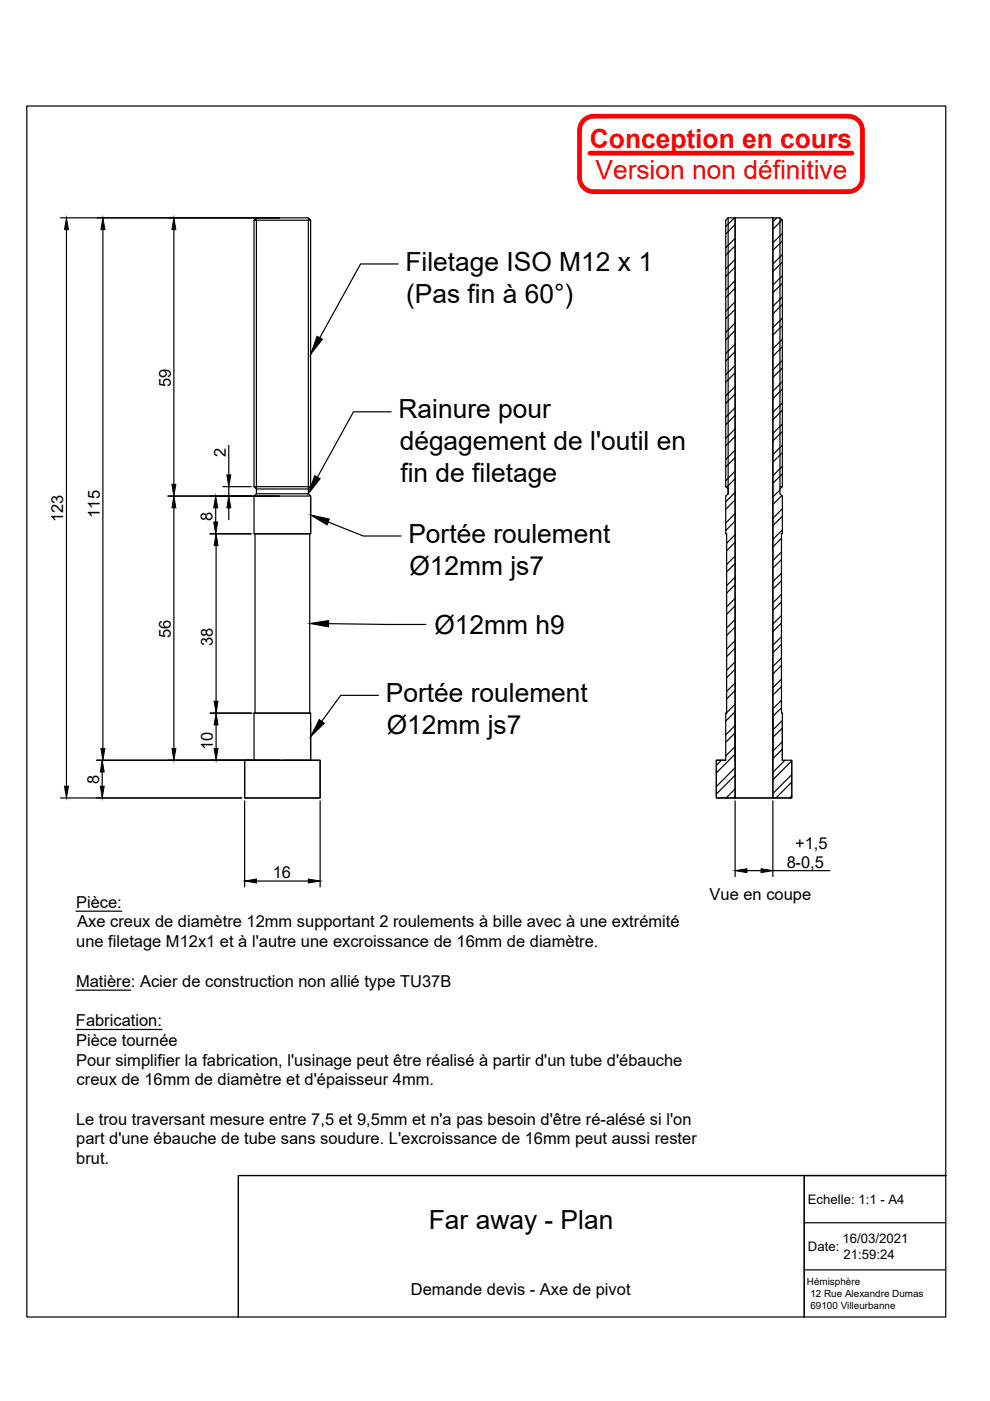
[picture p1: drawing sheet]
<svg xmlns="http://www.w3.org/2000/svg" width="210mm" height="297mm" viewBox="0 0 210 297" stroke-linecap="round" stroke-linejoin="round" font-family="sans-serif">
<g fill="none" stroke="#000" stroke-width=".25">
<path d="M53.9 46.7v56.5h.5M54.4 46.2l-.5 .5h12M54.4 46.2h11M54.4 46.2v57.5M65.9 46.7l-.5-.5v58.5M65.9 46.7v56.5h-.5M154.4 46.2h11M154.4 46.2l-.5 .5v56.5h.5M154.4 46.2v58.5M53.9 105.2h12v8h-12zM54.1 113.2v38M65.9 105.2v8h-12"/>
<path d="M65.9 113.2h-.2v38M154.1 113.2v38M165.4 103.2h.5v-56.5l-.5-.5v58.5M165.9 105.2v8h-.2v38M53.9 151.2h12v10h-12zM53.9 151.2h12M65.9 153.2v8M165.9 153.2v8M51.9 161.2h16v8h-16zM53.9 161.2h-2v8h16v-8h-8M153.9 161.2h-2v8h16v-8"/>
</g>
<g fill="none" stroke="#000" stroke-width=".25">
<path d="M12.8 46.2h46.4M14.1 48.7v118M21.8 48.7v110M36.9 48.7v54M84.4 56h-8l-8.6 15.6M155.7 46.2l-1.8 1.8M155.9 47.6l-2 2M155.9 52.1l-2 2M155.9 50.5l-2 2M155.9 56.6l-2 2M155.9 55l-2 2M155.9 59.5l-2 2"/>
<path d="M164.7 46.2l-.8 .8M165.8 46.6l-1.9 2M165.9 51.1l-2 2M165.9 55.6l-2 2M165.9 49.5l-2 2M165.9 54l-2 2M165.9 58.5l-2 2M155.9 61.1l-2 2M155.9 65.6l-2 2M155.9 70.1l-2 2M155.9 74.5l-2 2.1M155.9 79l-2 2"/>
<path d="M155.9 64l-2 2M155.9 68.5l-2 2M155.9 73l-2 2M155.9 77.4l-2 2.1M165.9 60.1l-2 2M165.9 64.6l-2 1.9M165.9 69l-2 2M165.9 73.5l-2 2M165.9 78l-2 2M165.9 63l-2 2M165.9 67.5l-2 1.9M165.9 71.9l-2 2.1"/>
<path d="M165.9 76.4l-2 2M48.5 94.4v6.3M82.9 87.3h-8l-7.6 13.9M155.9 83.5l-2 2M155.9 88l-2 2M155.9 92.5l-2 2M155.9 97l-2 2M155.9 82l-2 1.9M155.9 86.4l-2 2M155.9 90.9l-2 2M155.9 95.4l-2 2M155.9 99.9l-2 2"/>
<path d="M165.9 96l-2 2M165.9 94.4l-2 2M165.9 98.9l-2 2M165.9 82.5l-2 2M165.9 87l-2 2M165.9 91.5l-2 2M165.9 80.9l-2 2M165.9 85.4l-2 2M165.9 89.9l-2 2M35.6 105.2h23.6M36.9 107.7v51M44.5 113.2h8.7"/>
<path d="M45.7 107.7v3M45.8 115.7v33M47.3 103.2h5.9M48.5 103.2v2M48.5 107.7v2.5M53.9 103.2h12l-.5 .5h-11zM54.4 103.7v1M54.4 104.7l-.5 .5M54.4 104.7h11l.5 .5M69.6 110.7l7.4 2.9h8M153.9 103.2l.5 .5v1l-.5 .5v8h.2M155.9 101.5l-1.7 1.7"/>
<path d="M155.9 106l-2 2M155.9 110.5l-2 2M155.9 115l-1.8 1.8M155.9 119.5l-1.8 1.8M155.9 104.4l-2 2M155.9 108.9l-2 2M155.9 113.4l-1.8 1.8M155.9 117.9l-1.8 1.8M165.4 103.9l-1.5 1.5M165.4 104.7l.5 .5M165.7 114.2l-1.8 1.8M165.7 118.6l-1.8 1.8"/>
<path d="M165.7 117.1l-1.8 1.8M165.8 105.1l-1.9 1.9M165.9 100.5l-2 2M165.9 109.5l-2 2M165.9 107.9l-2 2M165.9 112.4l-2 2M165.9 103.2l-.5 .5M69.7 132.2l20.6 .2M155.9 124l-1.8 1.8M155.9 128.4l-1.8 1.8M155.9 132.9l-1.8 1.8M155.9 137.4l-1.8 1.8"/>
<path d="M155.9 122.4l-1.8 1.8M155.9 126.9l-1.8 1.8M155.9 131.3l-1.8 1.8M155.9 135.8l-1.8 1.8M165.7 123.1l-1.8 1.8M165.7 127.6l-1.8 1.8M165.7 132.1l-1.8 1.8M165.7 136.6l-1.8 1.8M165.7 121.5l-1.8 1.8M165.7 126l-1.8 1.8M165.7 130.5l-1.8 1.8M165.7 135l-1.8 1.8"/>
<path d="M165.7 139.5l-1.8 1.8M44.6 151.2h8.8M45.8 153.7v5M80.2 147.4h-8l-4 5.6M154 151.2l-.1 .1M154.1 151.2h-.2v10h-2v8h4v-123v123h8v-123v123h4v-8h-2v-10h-.2M155.9 141.9l-1.8 1.8M155.9 146.4l-1.8 1.8M155.9 150.9l-2 2M155.9 155.4l-2 2M155.9 159.9l-4 4M155.9 140.3l-1.8 1.8"/>
<path d="M155.9 144.8l-1.8 1.8M155.9 149.3l-1.8 1.8M155.9 153.8l-2 2M155.9 158.3l-2 2M155.9 151.2v10M165.7 141.1l-1.8 1.8M165.7 145.6l-1.8 1.8M165.7 150.1l-1.8 1.8M165.7 144l-1.8 1.8M165.7 148.5l-1.8 1.8M165.9 154.3l-2 2.1M165.9 158.9l-2 1.9"/>
<path d="M165.9 152.8l-2 2M165.9 157.3l-2 2M12.8 169.2h38.4M20.4 161.2h38.8M21.7 163.7v3M51.9 169.8v18.2M67.9 169.8v18.2M153 161.2l-1.1 1.1M155.9 164.4l-4 4M155.9 168.8l-.4 .4M155.9 162.8l-4 4M155.9 167.3l-1.9 1.9"/>
<path d="M155.9 169.8v16M163.9 169.8v16M166.4 161.2l-2.5 2.5M167.9 161.3l-4 4M167.9 165.8l-3.4 3.4M167.9 164.2l-4 4M167.9 168.7l-.5 .5M54.4 186.8h11M158.4 184.6h3M163.9 184.6h12.1"/>
</g>
<!-- layer: 99 Cartouche -->
<path d="M5.7 22.5h194.8v226.7h-150v30h-44.8zM50.5 249.2h150v30h-150zM170.5 249.2v30v-30h30M170.5 259.2h30M170.5 269.2h30" fill="none" stroke="#000" stroke-width=".25"/>
<path d="M122.9 27.6v10a2.99 2.99 0 0 0 3 3h54a2.99 2.99 0 0 0 3-3v-10M122.9 27.6a2.99 2.99 0 0 1 3-3h54a2.99 2.99 0 0 1 3 3M125.1 32.5h55.6" fill="none" stroke="#f00" stroke-width=".99"/>
<!-- layer: 0 -->
<path d="M16.1 193.2h9.7M16.1 218.3h18.2M16.1 209.9h11.7" fill="none" stroke="#000" stroke-width=".25"/>
<g fill="#000" stroke="#000" stroke-width=".21">
<path d="M14.1 46.2l.4 2.5h-.8zM21.8 46.2l.4 2.5h-.8zM36.9 46.2l.4 2.5h-.9zM67.2 71.3l1.2 .6-2.5 3.2zM36.4 102.7h.9l-.4 2.5zM36.9 105.2l.4 2.5h-.8zM45.3 110.7h.9l-.5 2.5zM45.7 105.2l.5 2.5h-.9zM45.8 113.2l.4 2.5h-.8zM48.5 105.2l.4 2.5h-.8zM48.1 100.7h.8l-.4 2.5zM66.7 100.9l1.2 .6-2.5 3.2z"/>
<path d="M65.9 109.2l3.9 .8-.5 1.3zM65.7 132.2l4-.6v1.3zM21.4 158.7h.8l-.4 2.5zM36.5 158.7h.8l-.4 2.5zM45.8 151.2l.4 2.5h-.8zM45.4 158.7h.8l-.4 2.5zM45.4 148.7h.8l-.4 2.5zM67.7 152.5l1.1 .8-2.9 2.9zM13.7 166.7h.8l-.4 2.5zM21.7 161.2l.4 2.5h-.8zM21.3 166.7h.8l-.4 2.5zM51.9 186.8l2.5-.4v.8z"/>
<path d="M65.4 186.4l2.5 .4-2.5 .4zM155.9 184.6l2.5-.4v.8zM161.4 184.2l2.5 .4-2.5 .4z"/>
</g>
<g font-size="5.6" fill="#f00">
<text x="125.1" y="31.3">Conception en cours</text>
<text x="126.3" y="38">Version non définitive</text>
</g>
<g font-size="5.6">
<text x="86" y="57.4">Filetage ISO M12 x 1</text>
<text x="86.1" y="64.2">(Pas fin à 60°)</text>
<text x="84.5" y="88.7">Rainure pour</text>
<text x="84.7" y="95.4">dégagement de l'outil en</text>
<text x="84.9" y="102.2">fin de filetage</text>
<text x="86.6" y="115.1">Portée roulement</text>
<text x="86.8" y="121.9">Ø12mm js7</text>
<text x="92.1" y="134.5">Ø12mm h9</text>
<text x="81.8" y="148.8">Portée roulement</text>
<text x="82" y="155.7">Ø12mm js7</text>
<text x="90.9" y="260.6">Far away - Plan</text>
</g>
<g font-size="3.5">
<text x="36.2" y="82" transform="rotate(-90 36.2 82)">59</text>
<text x="47.9" y="96.8" transform="rotate(-90 47.9 96.8)">2</text>
<text x="13.4" y="110.7" transform="rotate(-90 13.4 110.7)">123</text>
<text x="21.1" y="109.8" transform="rotate(-90 21.1 109.8)">115</text>
<text x="45.1" y="110.4" transform="rotate(-90 45.1 110.4)">8</text>
<text x="36.2" y="135.3" transform="rotate(-90 36.2 135.3)">56</text>
<text x="45.1" y="137" transform="rotate(-90 45.1 137)">38</text>
<text x="45.1" y="159" transform="rotate(-90 45.1 159)">10</text>
<text x="21" y="166.2" transform="rotate(-90 21 166.2)">8</text>
<text x="166.8" y="183.9">8-0,5</text>
<text x="168.6" y="180.1">+1,5</text>
<text x="57.8" y="186.1">16</text>
<text x="150.4" y="190.8">Vue en coupe</text>
<text x="16.1" y="192.4">Pièce:</text>
<text x="16.4" y="196.6">Axe creux de diamètre 12mm supportant 2 roulements à bille avec à une extrémité</text>
<text x="16.2" y="200.9">une filetage M12x1 et à l'autre une excroissance de 16mm de diamètre.</text>
<text x="16.1" y="209.2">Matière: Acier de construction non allié type TU37B</text>
<text x="16.1" y="217.5">Fabrication:</text>
<text x="16.1" y="221.7">Pièce tournée</text>
<text x="16.1" y="225.9">Pour simplifier la fabrication, l'usinage peut être réalisé à partir d'un tube d'ébauche</text>
<text x="16.2" y="230.1">creux de 16mm de diamètre et d'épaisseur 4mm.</text>
<text x="16.1" y="238.4">Le trou traversant mesure entre 7,5 et 9,5mm et n'a pas besoin d'être ré-alésé si l'on</text>
<text x="16.2" y="242.6">part d'une ébauche de tube sans soudure. L'excroissance de 16mm peut aussi rester</text>
<text x="16.2" y="246.8">brut.</text>
<text x="87.1" y="274.6">Demande devis - Axe de pivot</text>
</g>
<g font-size="2.8">
<text x="171.3" y="255.2">Echelle: 1:1 - A4</text>
<text x="178.6" y="263.6">16/03/2021</text>
<text x="171.3" y="265.2">Date:</text>
<text x="178.8" y="266.9">21:59:24</text>
</g>
<g font-size="2.1">
<text x="171.1" y="272.5">Hémisphère</text>
<text x="171.8" y="275">12 Rue Alexandre Dumas</text>
<text x="171.8" y="277.5">69100 Villeurbanne</text>
</g>
</svg>
